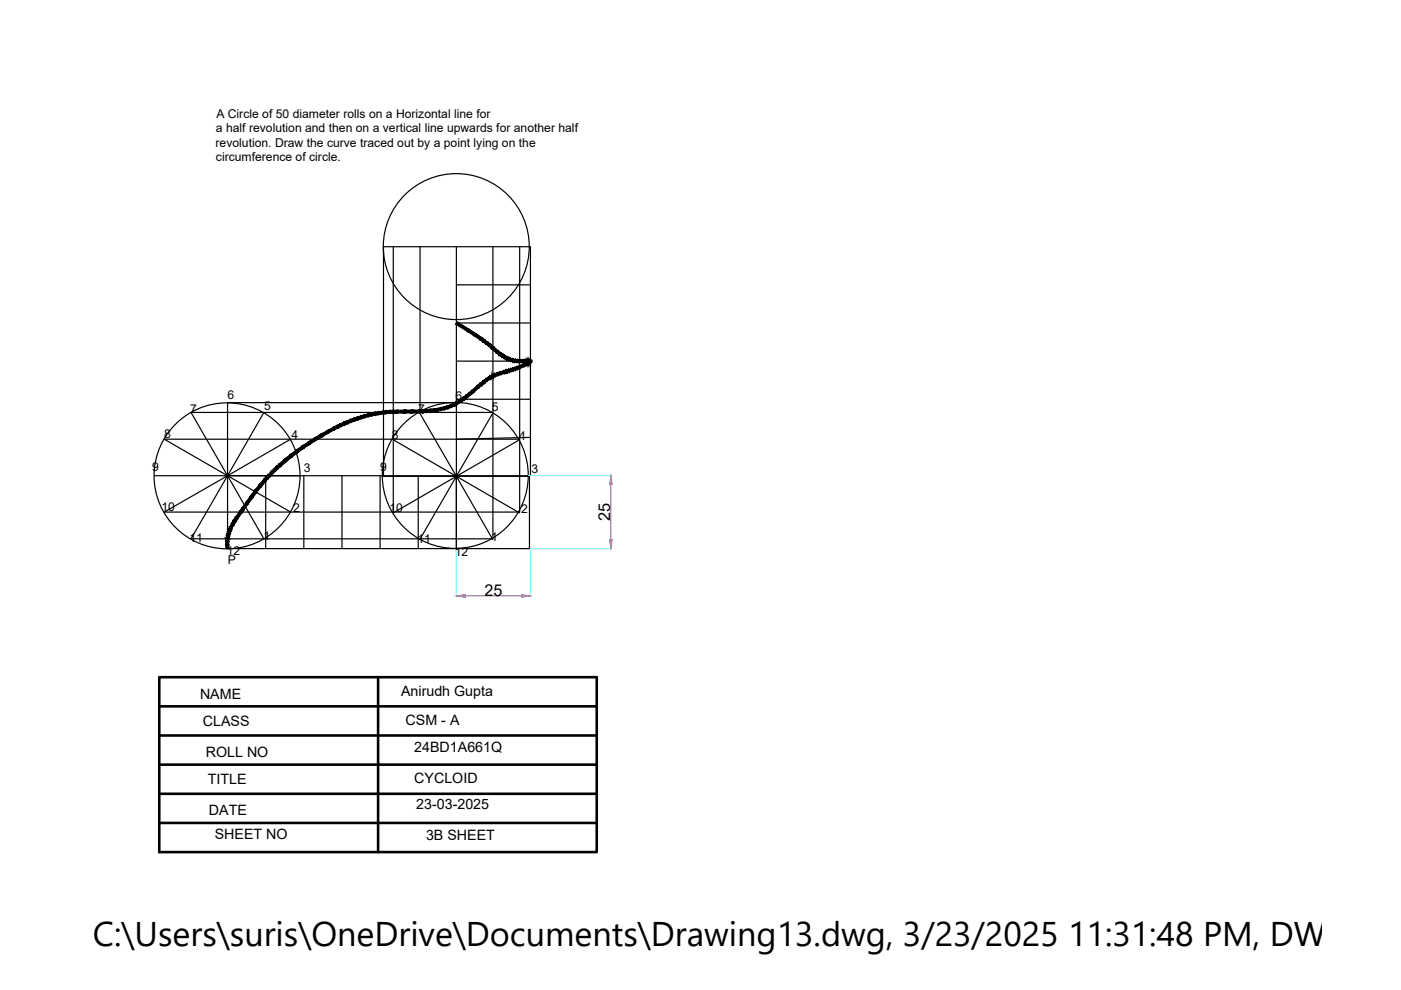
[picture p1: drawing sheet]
<svg xmlns="http://www.w3.org/2000/svg" width="297mm" height="210mm" viewBox="0 0 297 210" stroke-linecap="round" stroke-linejoin="round" font-family="sans-serif">
<!-- layer: 0 -->
<g fill="none" stroke="#000" stroke-width=".25">
<path d="M83.4 52.3v56.3M89.1 52.3v35.1M96.8 52.3v33.1h-48.6v15.5l7.8-13.5M104.5 52.3v61.9h-64l7.7-13.3v15.4h48.6M110.2 52.3v56.3h-75.4l13.4-7.7h-15.4M96.8 60.4h15.7M96.8 68.5h15.7M96.8 76.6h15.7M61.6 93.1l-13.4 7.8h15.5M89 87.6l7.8 13.4-13.4-7.8M96.8 85.5v15.5l7.7-13.4M96.8 84.7h15.7"/>
<path d="M104.5 87.4h-64l7.7 13.5-13.4-7.8h75.4M110.1 93.2l-13.3 7.8h15.4M112.5 92.7l-15.7 .4M48.2 100.9h64.1v15.4h-15.5M56.3 100.9v15.4M61.6 108.6l-13.4-7.7 7.8 13.3M64.4 100.9v15.4M72.5 100.9v15.4M80.6 100.9v15.4M81.3 100.9v-48.6h31.2v48.6M81.3 101h15.5l-13.4 7.7M88.7 100.9v15.4"/>
<path d="M89 114.4l7.8-13.4v15.4M96.8 100.9v15.4M110.1 108.7l-13.3-7.7 7.7 13.4"/>
<circle cx="96.7" cy="52.3" r="15.5"/>
<circle cx="48.1" cy="100.9" r="15.5"/>
<circle cx="96.5" cy="100.8" r="15.5"/>
</g>
<path d="M96.8 116.4v10.1M112 100.8h17.7M112.5 116.4v10.1M112.5 116.3h17.2" fill="none" stroke="#0ff" stroke-width=".25"/>
<path d="M129.5 102.7v11.8M98.6 126.4h12" fill="none" stroke="#f0f" stroke-width=".25"/>
<g fill="#f0f" stroke="#f0f" stroke-width=".21">
<path d="M96.8 126.4l1.8-.3v.5z"/>
<path d="M110.6 126.1l1.9 .3-1.9 .2z"/>
<path d="M129.2 114.5h.6l-.3 1.8z"/>
<path d="M129.5 100.8l.3 1.9h-.6z"/>
</g>
<g fill="#000" stroke="#000" stroke-width=".21">
<path d="M112.4 76.2l.2 .1-.3 .5zM112.2 76.5l.1 .1zM112.3 76.6l.5 .1-.1 .2zM112.2 76.5l.2 .1-.2 .1zM112.4 76.6l.4-.2v.3zM112.2 76.7l.2-.1-.1 .2zM112.6 76.3l.2 .1-.4 .2z"/>
<path d="M112.4 76.2l-.2 .6zM112.3 76.2h.1l-.2 .6zM112.3 76.2l-.2 .6h.1zM112.1 76.2h.2l-.2 .6zM112.1 76.2l-.2 .6h.2zM111.9 76.2h.2l-.2 .6zM111.9 76.2l-.2 .6h.2zM111.7 76.2h.2l-.2 .6zM111.7 76.2l-.3 .6h.3zM111.4 76.2h.3l-.3 .6zM111.4 76.2l-.2 .7 .2-.1zM111.2 76.2h.2l-.2 .7zM111.2 76.2l-.5 .7h.5zM110.7 76.3l.5-.1-.5 .7zM110.7 76.3l-.6 .6h.6zM110.2 76.3h.5l-.6 .6zM110.2 76.3l-.5 .6h.4zM109.7 76.2l.5 .1-.5 .6zM109.7 76.2l-.5 .6 .5 .1zM109.3 76.2h.4l-.5 .6zM109.3 76.2l-.6 .5 .5 .1zM108.9 76.1l.4 .1-.6 .5zM108.3 76.6l.4 .1 .2-.6zM108.5 76l.4 .1-.6 .5zM107.9 76.5l.4 .1 .2-.6zM108.1 75.9l.4 .1-.6 .5zM107.5 76.4l.4 .1 .2-.6zM107.8 75.8l.3 .1-.6 .5zM107.2 76.2l.3 .2 .3-.6zM107.4 75.6l.4 .2-.6 .4zM106.8 76l.4 .2 .2-.6zM107.1 75.5l.3 .1-.6 .4zM106.5 75.8l.3 .2 .3-.5zM106.8 75.3l.3 .2-.6 .3zM106.2 75.6l.3 .2 .3-.5zM106.5 75l.3 .3-.6 .3zM105.9 75.3l.3 .3 .3-.6zM106.2 74.8l.3 .2-.6 .3zM105.3 74.9l.6 .4 .3-.5zM105.7 74.4l.5 .4-.9 .1zM104.3 74l1 .9 .4-.5zM104.7 73.6l1 .8-1.4-.4zM103.6 73.4l.7 .6 .4-.4zM104 73l.7 .6-1.1-.2zM103 73l.6 .4 .4-.4zM103.4 72.5l.6 .5h-1zM102.4 72.5l.6 .5 .4-.5zM102.8 72l.6 .5h-1zM101.8 72.1l.6 .4 .4-.5zM102.2 71.6l.6 .4-1 .1zM100.6 71.2l1.2 .9 .4-.5zM100.9 70.7l1.3 .9-1.6-.4zM99.3 70.4l1.3 .8 .3-.5zM99.6 69.9l1.3 .8-1.6-.3zM96.6 68.7l2.7 1.7 .3-.5zM96.9 68.2l2.7 1.7-3-1.2z"/>
<path d="M100 82.8l.4 .5 .8-1.6zM101.2 81.7l.4 .5-1.2 1.1zM101.2 81.7l.4 .5 .2-1zM101.8 81.2l.4 .5-.6 .5zM101.8 81.2l.4 .5 .2-.9zM102.4 80.8l.4 .5-.6 .4zM102.4 80.8l.4 .5 .2-1zM103 80.3l.3 .5-.5 .5zM103 80.3l.3 .5 .3-.9zM103.6 79.9l.3 .5-.6 .4zM103.6 79.9l.3 .5v-.7zM103.9 79.7l.3 .5-.3 .2zM103.9 79.7l.3 .5v-.7zM104.2 79.5l.3 .6-.3 .1zM104.2 79.5l.3 .6-.1-.7zM104.4 79.4l.2 .6-.1 .1zM104.4 79.4l.2 .6 .2-.8zM104.8 79.2l.3 .6-.5 .2zM104.8 79.2l.3 .6 .3-.8zM105.4 79l.2 .6-.5 .2zM105.4 79l.2 .6 .5-.8zM106.1 78.8l.2 .6-.7 .2zM106.1 78.8l.2 .6 .5-.8zM106.8 78.6l.1 .6-.6 .2zM106.8 78.6l.1 .6 .2-.7zM107.1 78.5l.2 .6-.4 .1zM107.1 78.5l.2 .6 .2-.7zM107.5 78.4l.1 .6-.3 .1zM107.5 78.4l.1 .6 .3-.7zM107.9 78.3l.1 .6-.4 .1zM107.9 78.3l.1 .6 .2-.7zM108.2 78.2l.2 .6-.4 .1zM108.2 78.2l.2 .6 .3-.8zM108.7 78l.1 .6-.4 .2zM108.7 78l.1 .6 .3-.7zM109.1 77.9l.2 .6-.5 .1zM109.1 77.9l.2 .6 .2-.7zM109.5 77.8l.2 .5-.4 .2zM109.5 77.8l.2 .5 .4-.8zM110.1 77.5l.2 .6-.6 .2zM110.1 77.5l.2 .6 .6-.9zM110.9 77.2l.3 .5-.9 .4zM110.9 77.2l.3 .5 .2-.8zM111.4 76.9l.3 .6-.5 .2zM111.4 76.9l.3 .6-.1-.6zM111.6 76.9l.3 .5-.2 .1zM111.6 76.9l.3 .5-.1-.7zM111.8 76.7l.3 .6-.2 .1zM111.8 76.7l.3 .6-.1-.6zM112 76.7l.3 .5-.2 .1zM112 76.7l.3 .5-.2-.6zM112.1 76.6l.3 .5-.1 .1zM112.1 76.6l.3 .5zM112.2 76.5l.4 .5-.2 .1zM112.2 76.5l.4 .5zM112.2 76.5l.5 .4-.1 .1z"/>
<path d="M47.9 115.6v.7h.6zM47.9 115.6l.6-.1v.8zM47.9 114.8v.8l.6-.1zM47.9 114.8h.6v.7zM47.9 114.2v.6h.6zM47.9 114.2l.6 .1v.5zM47.9 114v.2l.6 .1zM47.9 114l.7 .1-.1 .2zM48 113.6l-.1 .4 .7 .1zM48 113.6l.6 .1v.4zM48.1 113.2l-.1 .4 .6 .1zM48.1 113.2l.6 .2-.1 .3zM48.2 112.8l-.1 .4 .6 .2zM48.2 112.8l.6 .2-.1 .4zM48.4 112.5l-.2 .3 .6 .2zM48.4 112.5l.5 .2-.1 .3zM48.5 112.1l-.1 .4 .5 .2zM48.5 112.1l.6 .2-.2 .4zM48.7 111.7l-.2 .4 .6 .2zM48.7 111.7l.5 .3-.1 .3zM49.1 111l-.4 .7 .5 .3zM49.1 111l.5 .3-.4 .7zM49.4 110.3l-.3 .7 .5 .3zM49.4 110.3l.6 .4-.4 .6zM49.9 109.7l-.5 .6 .6 .4zM49.9 109.7l.5 .3-.4 .7zM50.8 108.4l-.9 1.3 .5 .3zM50.8 108.4l.5 .3-.9 1.3zM51.3 107.7l-.5 .7 .5 .3zM51.3 107.7l.5 .4-.5 .6zM52.2 106.5l-.9 1.2 .5 .4zM52.2 106.5l.4 .3-.8 1.3zM53.1 105.2l-.9 1.3 .4 .3zM53.1 105.2l.5 .4-1 1.2zM54 104l-.9 1.2 .5 .4zM54 104l.5 .3-.9 1.3zM54.9 102.8l-.9 1.2 .5 .3zM54.9 102.8l.5 .4-.9 1.1zM55.9 101.6l-1 1.2 .5 .4zM55.9 101.6l.5 .4-1 1.2zM56.4 101l-.5 .6 .5 .4zM56.4 101l.5 .5-.5 .5zM56.4 101l.5 .5-.1-.8zM56.8 100.7l.5 .4-.4 .4zM57.5 99.9l-.7 .8 .5 .4zM57.5 99.9l.4 .5-.6 .7zM57.5 99.9l.4 .5 .1-1zM58 99.4l.4 .5-.5 .5zM58 99.4l.4 .5 .2-1zM58.6 98.9l.4 .4-.6 .6zM58.6 98.9l.4 .4 .2-.9zM59.2 98.4l.4 .4-.6 .5zM59.2 98.4l.4 .4 .7-1.4zM60.3 97.4l.4 .5-1.1 .9zM60.3 97.4l.4 .5 .8-1.5zM61.5 96.4l.4 .5-1.2 1zM61.5 96.4l.4 .5 .9-1.5zM62.8 95.4l.3 .6-1.2 .9zM62.8 95.4l.3 .6 .9-1.4zM64 94.6l.4 .5-1.3 .9zM64 94.6l.4 .5 .9-1.4zM65.3 93.7l.4 .5-1.3 .9zM65.3 93.7l.4 .5 1-1.3zM66.7 92.9l.3 .5-1.3 .8zM66.7 92.9l.3 .5 1-1.3zM68 92.1l.3 .5-1.3 .8zM68 92.1l.3 .5 1.1-1.3zM69.4 91.3l.3 .5-1.4 .8zM69.4 91.3l.3 .5 1-1.3zM70.7 90.5l.3 .6-1.3 .7zM70.7 90.5l.3 .6 .4-.9zM71.4 90.2l.3 .5-.7 .4zM71.4 90.2l.3 .5 .4-.8zM72.1 89.9l.3 .5-.7 .3zM72.1 89.9l.3 .5 .4-.9zM72.8 89.5l.3 .6-.7 .3zM72.8 89.5l.3 .6 .5-.9zM73.6 89.2l.2 .6-.7 .3zM73.6 89.2l.2 .6 .5-.9zM74.3 88.9l.2 .6-.7 .3zM74.3 88.9l.2 .6 .5-.8zM75 88.7l.2 .6-.7 .2zM75 88.7l.2 .6 .5-.9zM75.7 88.4l.2 .6-.7 .3zM75.7 88.4l.2 .6 .6-.8zM76.5 88.2l.2 .6-.8 .2zM76.5 88.2l.2 .6 .5-.8zM77.2 88l.2 .5-.7 .3zM77.2 88l.2 .5 .6-.8zM78 87.7l.1 .6-.7 .2zM78 87.7l.1 .6 .6-.7zM78.7 87.6l.2 .6-.8 .1zM78.7 87.6l.2 .6 .6-.8zM79.5 87.4l.1 .6-.7 .2zM79.5 87.4l.1 .6 .6-.7zM80.2 87.3l.1 .6-.7 .1zM80.2 87.3l.1 .6 1-.7zM80.3 87.9l1-.7 .1 .6zM81.3 87.2l.1 .6 .4-.7zM81.8 87.1l.1 .6-.5 .1zM81.8 87.1l.1 .6 .7-.7zM81.9 87.7l.7-.7v.7zM82.6 87v.7l.8-.7zM82.6 87.7l.8-.7v.6zM83.4 87v.6l.8-.6zM83.4 87.6l.8-.6v.6zM84.2 87v.6l1.6-.7zM84.2 87.6l1.6-.7v.7zM85.8 86.9v.7l1.5-.7zM85.8 87.6l1.5-.7 .1 .7zM87.3 86.9l.1 .7 1.5-.7zM87.4 87.6l1.5-.7v.6zM88.9 86.9v.6l.8-.6zM88.9 87.5l.8-.6v.6zM89.7 86.9v.6l.8-.6zM89.7 87.5l.8-.6v.5zM90.5 86.9v.5l.7-.6zM90.5 87.4l.7-.6 .1 .6zM91.2 86.8l.1 .6 .6-.7zM91.9 86.7l.1 .6-.7 .1zM91.9 86.7l.1 .6 .7-.7zM92.7 86.6l.1 .6-.8 .1zM92.7 86.6l.1 .6 .6-.8zM93.4 86.4l.1 .6-.7 .2zM93.4 86.4l.1 .6 .6-.7zM94.1 86.3l.2 .6-.8 .1zM94.1 86.3l.2 .6 .5-.9zM94.8 86l.2 .6-.7 .3zM94.8 86l.2 .6 .5-.8zM95.5 85.8l.2 .5-.7 .3zM95.5 85.8l.2 .5 .5-.8zM96.2 85.5l.3 .5-.8 .3zM96.2 85.5l.3 .5 .1-.8zM96.6 85.2l.3 .6-.4 .2zM96.6 85.2l.3 .6 .6-1.1zM97.5 84.7l.3 .5-.9 .6zM97.5 84.7l.3 .5 .3-.9zM98.1 84.3l.4 .5-.7 .4zM98.1 84.3l.4 .5 .2-1zM98.7 83.8l.4 .5-.6 .5zM98.7 83.8l.4 .5 .3-1zM99.4 83.3l.4 .5-.7 .5zM99.4 83.3l.4 .5 .2-1zM100 82.8l.4 .5-.6 .5z"/>
</g>
<path d="M33.8 143.6h92.7v37.1h-92.7zM33.8 149.8h92.7M33.8 155.9h92.7M80.2 143.6v37.1M33.8 162.1h92.7M33.8 168.3h92.7M33.8 174.5h92.7" fill="none" stroke="#000" stroke-width=".55"/>
<text font-size="7.3" x="19.7" y="200.6">C:\Users\suris\OneDrive\Documents\Drawing13.dwg, 3/23/2025 11:31:48 PM, DWG To</text>
<g font-size="3.5">
<text x="129.4" y="110.5" transform="rotate(-90 129.4 110.5)">25</text>
<text x="102.7" y="126.3">25</text>
</g>
<g font-size="3">
<text x="42.4" y="148.3">NAME</text>
<text x="85" y="147.5">Anirudh Gupta</text>
<text x="43" y="154">CLASS</text>
<text x="86" y="153.7">CSM - A</text>
<text x="43.6" y="160.6">ROLL NO</text>
<text x="87.8" y="159.5">24BD1A661Q</text>
<text x="44.1" y="166.2">TITLE</text>
<text x="87.8" y="166">CYCLOID</text>
<text x="44.3" y="172.7">DATE</text>
<text x="88.3" y="171.6">23-03-2025</text>
<text x="45.5" y="177.9">SHEET NO</text>
<text x="90.3" y="178">3B SHEET</text>
</g>
<g font-size="2.6">
<text x="45.8" y="28.1">a half revolution and then on a vertical line upwards for another half</text>
<text x="45.9" y="25">A Circle of 50 diameter rolls on a Horizontal line for</text>
<text x="45.7" y="31.1">revolution. Draw the curve traced out by a point lying on the</text>
<text x="45.8" y="34.2">circumference of circle.</text>
<text x="40.3" y="87.5">7</text>
<text x="48.2" y="84.6">6</text>
<text x="56" y="87">5</text>
<text x="88.6" y="87.7">7</text>
<text x="96.5" y="84.7">6</text>
<text x="104.3" y="87.1">5</text>
<text x="34.8" y="92.9">8</text>
<text x="61.8" y="93.2">4</text>
<text x="83.1" y="93">8</text>
<text x="110.1" y="93.3">4</text>
<text x="32.3" y="99.8">9</text>
<text x="64.4" y="100.1">3</text>
<text x="80.6" y="99.9">9</text>
<text x="112.7" y="100.3">3</text>
<text x="34.2" y="108.4">10</text>
<text x="62.2" y="108.6">2</text>
<text x="82.6" y="108.6">10</text>
<text x="110.5" y="108.7">2</text>
<text x="40.2" y="115">11</text>
<text x="48.1" y="117.7">12</text>
<text x="48.3" y="119.5">P</text>
<text x="55.9" y="114.5">1</text>
<text x="88.5" y="115.2">11</text>
<text x="96.4" y="117.8">12</text>
<text x="104.2" y="114.6">1</text>
</g>
</svg>
